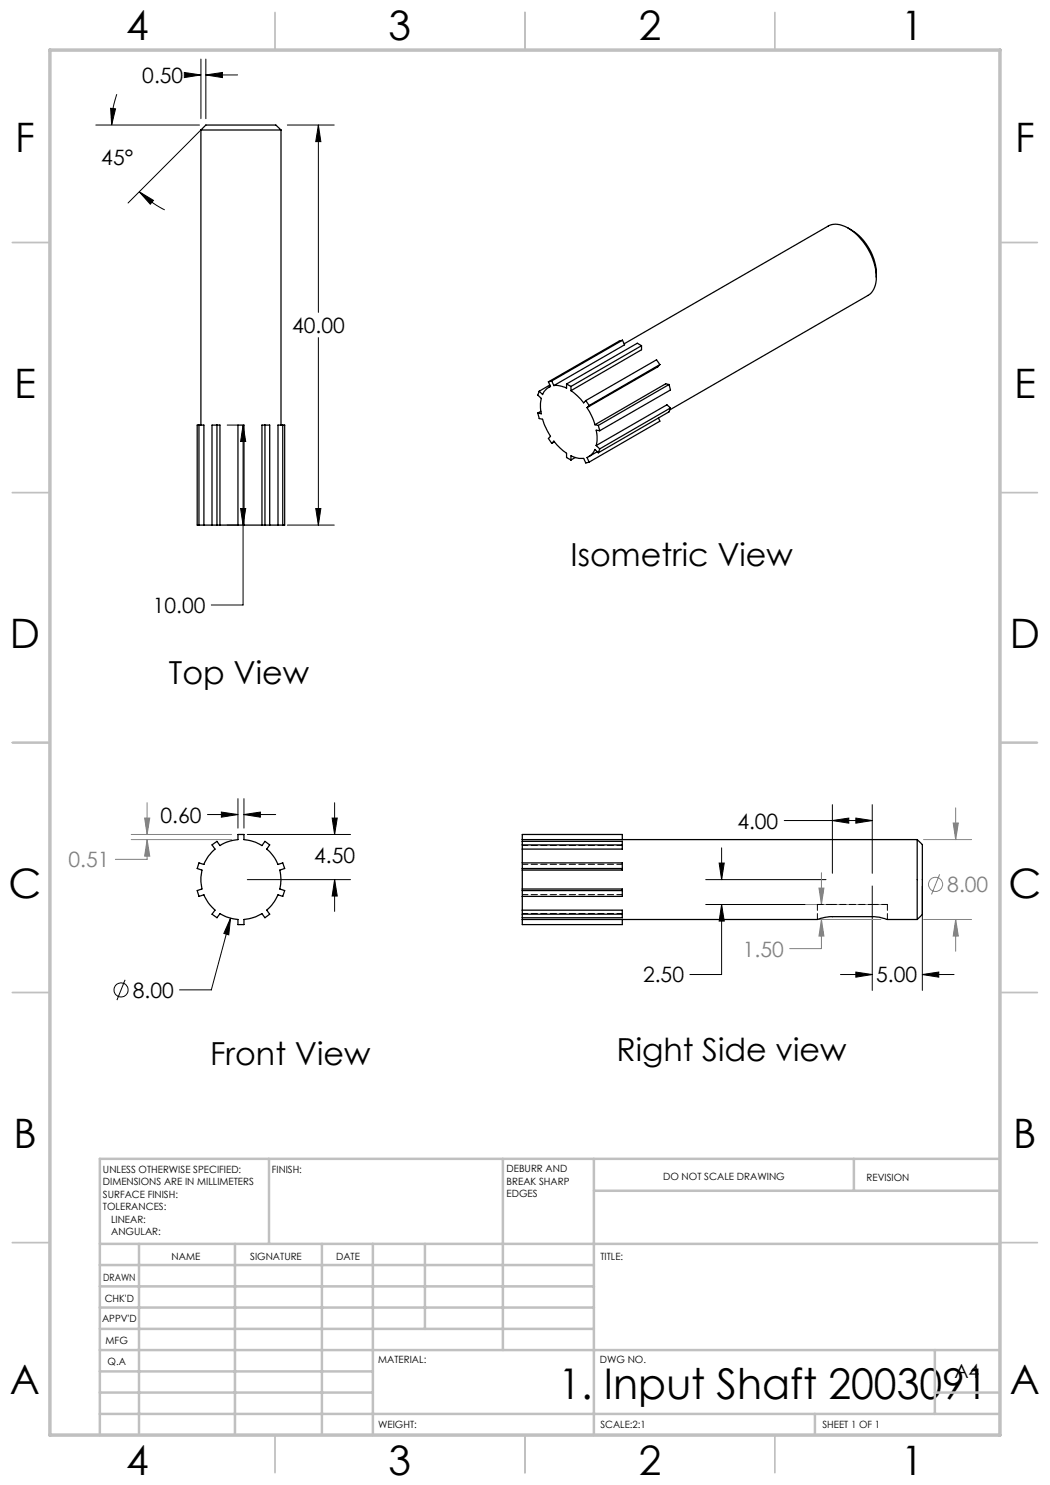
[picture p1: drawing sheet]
<svg xmlns="http://www.w3.org/2000/svg" width="210mm" height="297mm" viewBox="0 0 210 297" stroke-linecap="round" stroke-linejoin="round" font-family="sans-serif">
<g fill="none" stroke="#000" stroke-width=".2">
<path d="M23.4 18.8a18.3 18.3 0 0 0-1.1 6.2M36.9 14.5l3.3 .5-3.3 .5zM37.8 15h2.4M40.2 11.8v11.9M41.2 15l3.3-.5v1zM41.2 11.8v11.9M41.2 15h6.3M19.2 25h20.7M22.1 21.7l1 .1-.8 3.2zM27.8 38.3l2.9 1.8-.6 .7zM27.8 38.3a19.8 19.8 0 0 0 5.1 3.7M40.3 25.9l-14.7 14.7"/>
<path d="M57.5 25h9.4M63.7 25l.5 3.3h-1.1zM63.7 25v37.5M63.7 67.5v37.5M45.4 85h2.1M48.6 85l.5 3.3h-1zM48.6 85v36h-6.3M45.4 105h2.1M48.1 101.7h1l-.5 3.3zM57.5 105h9.4M63.1 101.7h1.1l-.5 3.3zM47.6 159.7v5.9"/>
<path d="M48.8 159.7v5.9M41.5 162.9h6.1M44.3 162.4l3.3 .5-3.3 .5zM48.8 162.9l3.3-.5v1zM48.8 162.9h6.3M49.5 166.9h20.6M49.5 175.9h20.6M66.4 163.6h1.1l-.6 3.3zM66.9 175.9l.6 3.3h-1.1zM66.9 160.5v6.4M66.9 175.9v6.4M141.1 175.9h24.1"/>
<path d="M143.8 172.6h1.1l-.6 3.3zM144.3 169.6v6.3M156.8 164.1h17.6M166.5 164.1l3.3-.5v1zM166.5 160.9v13.8M171.2 163.6l3.2 .5-3.2 .5zM174.4 160.9v13.8M174.4 177.2v20.9M184.5 177.2v20.9M25 196l-1.6 4M46.1 183.7l-.3 3.3-1-.3zM46.1 183.7l-3.8 14.3h-6.4"/>
<path d="M141.1 180.9h24.1M144.3 180.9l.6 3.3h-1.1zM144.3 180.9v14h-6.3M168.1 194.9h6.3M171.2 194.4l3.2 .5-3.2 .5zM184.5 194.9l3.2-.5v1zM184.5 194.9h6.3"/>
<circle cx="24.2" cy="198" r="1.4"/>
</g>
<g fill="none" stroke="#808080" stroke-width=".2">
<path d="M26.2 166.9h20.1M26.2 167.9h20.1M28.9 163.6h1.1l-.6 3.3zM29.4 167.9l.6 3.3h-1.1zM29.4 167.9v4h-6.3M29.4 160.5v6.4M163.8 177.6h1l-.5 3.3zM164.3 174.6v6.3M184.7 167.9h9.6M187.9 174.9l-1.6 4M190.6 164.6h1.1l-.6 3.3zM191.1 161.6v6.3"/>
<path d="M161.1 183.9h15.1M161.1 180.9h15.1M164.3 183.9l.5 3.3h-1zM164.3 183.9v5.8h-6.4M184.7 183.9h9.6M191.1 183.9l.6 3.3h-1.1zM191.1 183.9v6.3"/>
<circle cx="187.1" cy="176.9" r="1.42"/>
</g>
<g fill="none" stroke="#c0c0c0" stroke-width=".35">
<path d="M55 2.5v7.5M105 2.5v7.5M155 2.5v7.5M2.5 48.5h7.5M200 48.5h7.5M2.5 98.5h7.5M200 98.5h7.5M2.5 148.5h7.5M200 148.5h7.5M2.5 198.5h7.5M200 198.5h7.5M2.5 248.5h7.5"/>
<path d="M200 248.5h7.5M55 287v7.5M105 287v7.5M155 287v7.5"/>
</g>
<g fill="none" stroke="#c0c0c0" stroke-width=".5">
<path d="M53.8 231.8v17M100.6 231.8v38.2M118.8 231.8v55.2M118.8 238.2h81.2M170.8 231.8v6.4M200 231.8h-180v55.2M20 248.8h180M20 257.3h98.8M20 253h98.8M27.8 248.8v38.2M47 248.8v38.2M64.4 248.8v38.2"/>
<path d="M74.6 248.8v38.2M85 248.8v17M20 265.8h98.8M20 261.5h98.8M20 278.5h54.6M20 274.3h54.6M20 270h180M187 278.5h13M187 270v12.8M20 282.8h180M163 282.8v4.2"/>
</g>
<path d="M10 10h190v277h-190z" fill="none" stroke="#c0c0c0" stroke-width=".7"/>
<path d="M46.1 183.7l-1.3 3 1 .3zM44.3 162.4l3.3 .5-3.3 .5zM48.8 162.9l3.3-.5v1zM66.4 163.6h1.1l-.6 3.3zM66.9 175.9l.6 3.3h-1.1zM63.7 25l.5 3.3h-1.1zM63.1 101.7h1.1l-.5 3.3zM48.1 101.7h1l-.5 3.3zM48.6 85l.5 3.3h-1zM41.2 15l3.3-.5v1zM36.9 14.5l3.3 .5-3.3 .5zM22.1 21.7l1 .1-.8 3.2zM27.8 38.3l2.9 1.8-.6 .7zM171.2 163.6l3.2 .5-3.2 .5zM166.5 164.1l3.3-.5v1zM171.2 194.4l3.2 .5-3.2 .5zM184.5 194.9l3.2-.5v1zM143.8 172.6h1.1l-.6 3.3zM144.3 180.9l.6 3.3h-1.1z" fill="#000"/>
<path d="M28.9 163.6h1.1l-.6 3.3zM29.4 167.9l.6 3.3h-1.1zM164.3 183.9l.5 3.3h-1zM163.8 177.6h1l-.5 3.3zM190.6 164.6h1.1l-.6 3.3zM191.1 183.9l.6 3.3h-1.1z" fill="#808080"/>
<g fill="none" stroke="#000" stroke-width=".25">
<path d="M40.2 26h16M40.2 26l1-1h14l1 1M40.2 26v59M56.2 26v59M169.6 45.6a10.8 10.8 0 0 1 5.7 9.8M175.3 55.4a12.1 12.1 0 0 0-6.4-10.1 3.5 3.5 0 0 0-3.3-.1l-40.8 23.6M175.3 55.4a3.9 3.9 0 0 1-1.7 3.7l-39.7 22.9M107.8 78.2l-.2 .8 .7 .7a6.7 6.7 0 0 0 0 3.1l-.7-.2M109.7 76.4l.4 .9a3.1 3.1 0 0 0-1.6 1.6l-.7-.7M110 77l-2.2 1.2M110.1 77.3l-.4 .2M110.3 76.2l.5 .9"/>
<path d="M110.3 76.2l-.6 .2M113.3 76.8v.8a4.7 4.7 0 0 0-2.5-.5M113.3 76.8l.9 .5M114.2 78.1l1.3 1.1 1.2 1.4 .5-.5M114.2 77.3v.8M124.5 68l.4 1-14.1 8.1M124.5 68l-14.2 8.2M124.5 68l-.7 .2-14.1 8.2M128.3 69.1v.9l-14.1 8.1M128.3 69.1l-14.1 8.2M128.3 69.1l-.8-.5-14.2 8.2M132 72.9l-.4 .5-14.2 8.1"/>
<path d="M132 72.9l-.7-.9-14.1 8.1M132 72.9l-14.2 8.2M133.8 76.9l-.7-.1-14.1 8.1M133.8 76.9l-14.1 8.2M133.8 76.9l.3 1.1-14.2 8.1M39.4 85h1.4v20h-1.4zM39.8 85v20M43.4 85v20M53 85v20M55.6 85h1.3v20h-1.3zM56.6 85v20M107.6 82.6l.2 1.1 .7 .2 .5 1.3 1.1 2.1-.4 .4 .6 1"/>
<path d="M108.2 82.3l-.6 .3M110.3 88.7l.5-.5 1.2 1.4 1.3 1.1v.8l.9 .5M110.9 88.4l-.6 .3M114.2 92v-.8a4.7 4.7 0 0 0 2.5 .5l.5 .9 .6-.2M115 91.5l-.8 .5M117.2 80.1l.6 1M117.4 81.5l.9 1.7 .7 1.7M117.8 81.1l-.4 .4M119 84.9l.7 .2M119.2 89.1l.7 .7M119.5 90.3l-1.7 1M119.7 90.6l-.7-.7a3.1 3.1 0 0 1-1.6 1.6l.4 .9"/>
<path d="M119.7 85.1l.2 1M119.9 86.1l-.7-.1a6.7 6.7 0 0 1 0 3.1M119.9 89.8l-.2 .8M131.7 83.6l.3 .6-14.2 8.2M134.1 81.6l-.7-.6-14.2 8.1M134.1 81.6l-14.2 8.2M134.1 81.6l-.3 .8-14.1 8.2M40.8 105h1.6M42.4 105v-20h1.6v20M42.4 105h1.6M44 105h3.6M47.6 105v-20h1.2v20"/>
<path d="M47.6 105h1.2M48.8 105h3.6M52.4 105v-20h1.5v20M52.4 105h1.5M53.9 105h1.7M42.4 169l1-.7 .6 .8a8.2 8.2 0 0 1 3.6-1.2v-1h1.2v1a8.2 8.2 0 0 1 3.6 1.2l.6-.8 .9 .7-.6 .8a7.8 7.8 0 0 1 2.3 3.1l1-.3 .3 1.1-.9 .3a7.3 7.3 0 0 1 0 3.8l.9 .3-.3 1.2-1-.3a8.5 8.5 0 0 1-2.3 3l.6 .8-.9 .7-.6-.8a8.8 8.8 0 0 1-3.6 1.2v1h-1.2v-1a8.8 8.8 0 0 1-3.6-1.2l-.6 .8-1-.7 .6-.8a7.9 7.9 0 0 1-2.2-3l-1 .3-.4-1.2 1-.3a8.5 8.5 0 0 1 0-3.8l-1-.3 .4-1.1 1 .3a7.3 7.3 0 0 1 2.2-3.1zM104.5 174v3.8M104.5 179.3v2.7M104.5 167.9v.4M104.5 169.8v2.8M104.5 167.9v-1h20v1M104.5 167.9h78.9"/>
<path d="M104.5 178.1h20M104.5 168.3v1.5M104.5 172.6v1.4M104.5 177.8v1.5M104.5 177.8h20v1.5h-20M104.5 168.3h20v1.5h-20M104.5 172.6h20v1.4h-20M104.5 173.7h20M104.5 169h20M183.4 167.9v16M183.4 167.9l1.1 1v14l-1.1 1M104.5 183.9h59l2.4-.6h9l2.5 .6h6"/>
<path d="M104.5 183.5v.4M104.5 183.9v1h20v-1M104.5 182v1.5M104.5 182h20v1.5h-20M104.5 182.8h20"/>
</g>
<path d="M104.5 169.1h20M104.5 172.9h20M124.5 178.9h-20M124.5 182.7h-20" fill="none" stroke="#000" stroke-width=".2" stroke-dasharray="1.3 .6" stroke-dashoffset=".2"/>
<path d="M163.5 180.9h3M163.5 180.9v3M174.5 180.9h3M177.5 183.9v-3" fill="none" stroke="#000" stroke-width=".2" stroke-dasharray="1.3 .6" stroke-dashoffset=".1"/>
<path d="M166.5 180.9h8" fill="none" stroke="#000" stroke-width=".2" stroke-dasharray="1.3 .6" stroke-dashoffset=".4"/>
<text font-size="8.5" x="111.7" y="279.7">1. Input Shaft 2003091</text>
<g font-size="8.1">
<text x="25.2" y="8">4</text>
<text x="77.7" y="8">3</text>
<text x="127.7" y="8">2</text>
<text x="180.2" y="8">1</text>
<text x="3" y="30.4">F</text>
<text x="203" y="30.4">F</text>
<text x="2.8" y="79.6">E</text>
<text x="202.8" y="79.6">E</text>
<text x="2" y="129.6">D</text>
<text x="202" y="129.6">D</text>
<text x="1.7" y="179.6">C</text>
<text x="201.7" y="179.6">C</text>
<text x="2.7" y="229.6">B</text>
<text x="202.7" y="229.6">B</text>
<text x="2" y="278.9">A</text>
<text x="202" y="278.9">A</text>
<text x="25.2" y="295">4</text>
<text x="77.7" y="295">3</text>
<text x="127.7" y="295">2</text>
<text x="180.2" y="295">1</text>
</g>
<g font-size="6.3">
<text x="114.1" y="113.2">Isometric View</text>
<text x="33.8" y="136.7">Top View</text>
<text x="42" y="213">Front View</text>
<text x="123.3" y="212.2">Right Side view</text>
</g>
<g font-size="4.2">
<text x="28.5" y="16.6">0.50</text>
<text x="20.3" y="33">45°</text>
<text x="58.4" y="66.6">40.00</text>
<text x="30.6" y="122.6">10.00</text>
<text x="32.1" y="164.5">0.60</text>
<text x="147.5" y="165.7">4.00</text>
<text x="62.8" y="172.5">4.50</text>
<text x="128.6" y="196.5">2.50</text>
<text x="175.2" y="196.5">5.00</text>
<text x="26.6" y="199.5">8.00</text>
</g>
<g font-size="4.2" fill="#808080">
<text x="13.7" y="173.4">0.51</text>
<text x="189.5" y="178.4">8.00</text>
<text x="148.6" y="191.3">1.50</text>
</g>
<text font-size="3.9" x="190.9" y="275.5">A4</text>
<g font-size="2">
<text x="20.6" y="234.6">UNLESS OTHERWISE SPECIFIED:</text>
<text x="20.6" y="237.1">DIMENSIONS ARE IN MILLIMETERS</text>
<text x="20.6" y="239.6">SURFACE FINISH:</text>
<text x="54.4" y="234.6">FINISH:</text>
<text x="101.3" y="234.5">DEBURR AND</text>
<text x="101.3" y="237">BREAK SHARP</text>
<text x="101.3" y="239.5">EDGES</text>
<text x="132.6" y="236">DO NOT SCALE DRAWING</text>
<text x="173.3" y="236.2">REVISION</text>
<text x="20.6" y="242.1">TOLERANCES:</text>
<text x="22.2" y="244.6">LINEAR:</text>
<text x="22.2" y="247.1">ANGULAR:</text>
<text x="34.3" y="252">NAME</text>
<text x="50" y="251.9">SIGNATURE</text>
<text x="67.2" y="251.9">DATE</text>
<text x="120.1" y="251.9">TITLE:</text>
<text x="20.6" y="256.1">DRAWN</text>
<text x="20.9" y="260.3">CHK'D</text>
<text x="20.4" y="264.4">APPV'D</text>
<text x="21.1" y="268.8">MFG</text>
<text x="21.5" y="273">Q.A</text>
<text x="75.6" y="272.5">MATERIAL:</text>
<text x="120" y="272.5">DWG NO.</text>
<text x="75.6" y="285.5">WEIGHT:</text>
<text x="120.1" y="285.6">SCALE:2:1</text>
<text x="164.5" y="285.6">SHEET 1 OF 1</text>
</g>
</svg>
